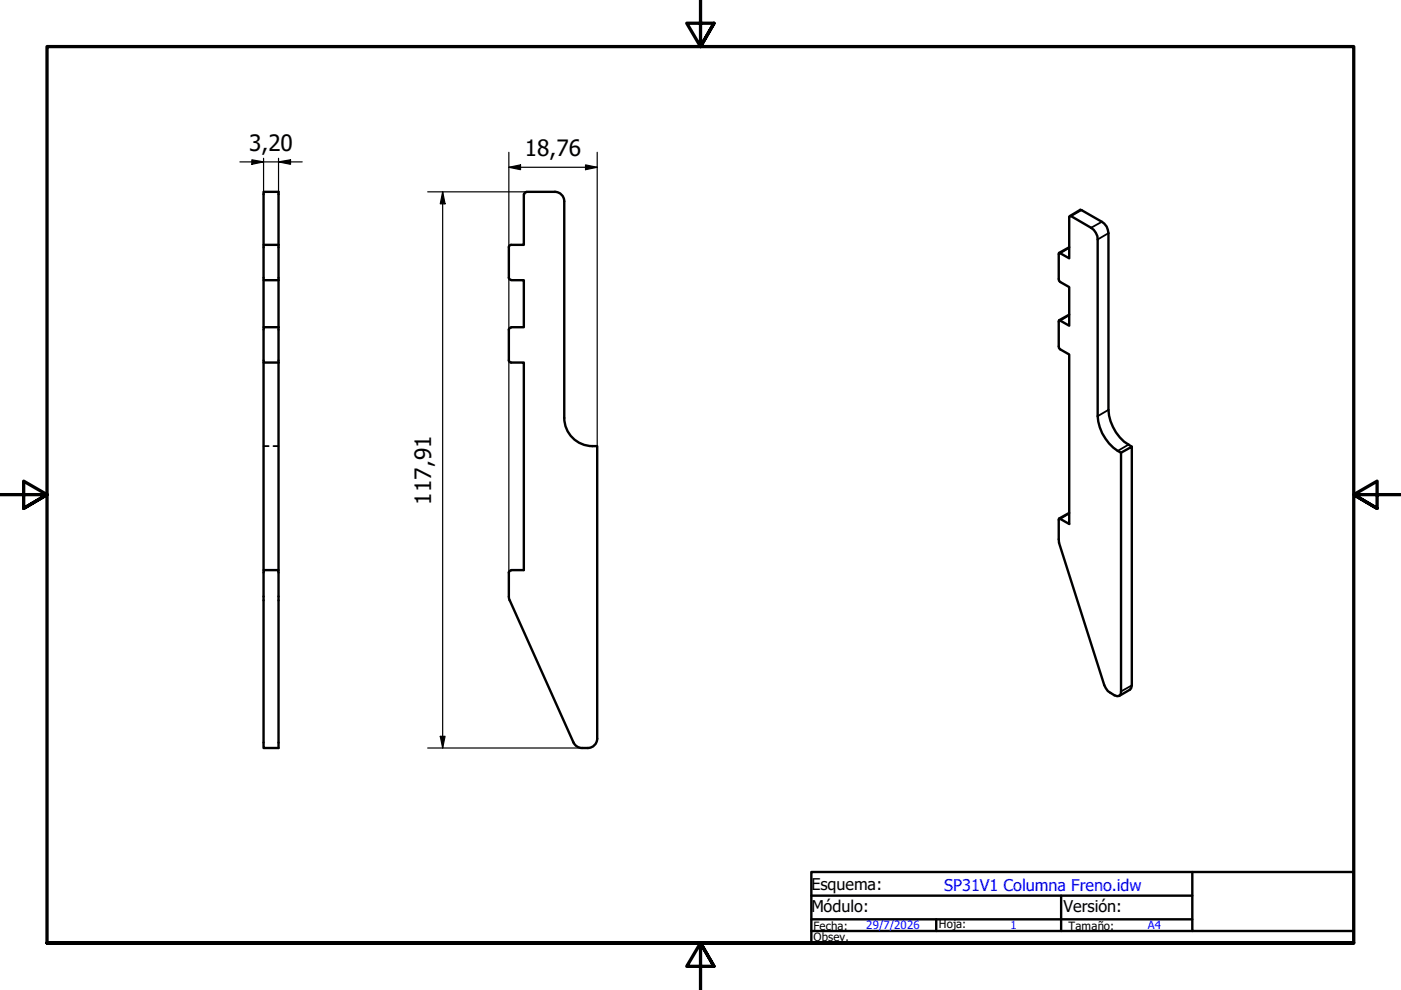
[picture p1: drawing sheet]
<svg xmlns="http://www.w3.org/2000/svg" width="297mm" height="210mm" viewBox="0 0 297 210" stroke-linecap="round" stroke-linejoin="round" font-family="sans-serif">
<!-- layer: Visible (ISO) -->
<g fill="none" stroke="#000" stroke-width=".51">
<path d="M55.9 51.9v-11.2h3.2v80.2M55.9 59.4v10M59.1 51.9h-3.2v7.5h3.2M107.9 52.4v6.5l.2 .4h.3M108.4 51.9l-.4 .3-.1 .2M108.4 59.4h2.7v10h-2.7M111.1 41.2v10.7h-2.7M111.6 40.7h6.1M111.6 40.7l-.4 .3-.1 .2M117.6 40.7a2 2 0 0 1 2 2M119.6 42.7v45.9M226.7 52.4l-2.2 1.2"/>
<path d="M226.8 45.8h.3l4.2 2.5a3 3 0 0 1 1.4 2.5v37.4a9.6 9.6 0 0 0 5 7.8v50.6l-.1 .6-.3 .3a3.1 3.1 0 0 1-2.9-1.6l-.3-.6-9.6-30.2v-.8v-4.3l2.2 1.1v-35.9l-1.9-1.1-.3-.3v-.4v-5.5l2.2 1.2v-8.2l-2.2-1.4v-5.6v-.3l.3 .1 1.9 1.1v-8.8zM226.8 45.8l2.2-1.3 4.6 2.5a2.81 2.81 0 0 1 1.4 2.4v37.5a9.4 9.4 0 0 0 5 7.8M55.9 76.9v44M59.1 69.4h-3.2v7.5h3.2M107.9 76.4l.2 .4 .3 .1M107.9 69.9v6.5M108.4 69.4l-.4 .3-.1 .2M108.4 76.9h2.7v44h-2.7M226.7 66.7l-2.2 1.2M119.6 88.6a6.1 6.1 0 0 0 7 6v62M237.7 96l2.3-1.3v50.6l-.2 .6-.2 .3-2.3 1.3M226.7 108.7l-2.2 1.3"/>
<path d="M55.9 120.9h3.2v37.7h-3.2zM107.9 121.4v5.1l.2 .8M108.1 127.3l13.5 30.2M108.4 120.9l-.4 .3-.1 .2M121.6 157.4a2 2 0 0 0 1.8 1.2M123.4 158.6h1.3M126.6 156.6a2 2 0 0 1-2 2"/>
</g>
<!-- layer: Oculto (ISO) -->
<path d="M55.9 94.6h1.1M58 94.6h1.1" fill="none" stroke="#000" stroke-width=".38"/>
<!-- layer: Visible fina (ISO) -->
<path d="M226.7 52.5l-1.9 1.2M229.3 44.5l-2.2 1.3M233.6 47l-2.3 1.3M235 49.4l-2.3 1.4M226.7 66.8l-1.9 1.2M235 86.9l-2.3 1.3M239.3 94.3l-2.3 1.3M226.7 108.9l-1.9 1.1M240 145.3l-2.3 1.3" fill="none" stroke="#000" stroke-width=".38"/>
<!-- layer: Borde (ISO) -->
<path d="M148.5 -.1v10l-2.9-5h5.8l-2.9 5 2.9-5M0 104.9h10l-5-2.9v5.8l5-2.9-5 2.9M297 104.9h-10l5-2.9v5.8l-5-2.9 5 2.9M10 199.9v-190h277v190h-277h277M151.4 204.9l-2.9-5 2.9 5h-5.8l2.9-5v10" fill="none" stroke="#000" stroke-width=".7"/>
<path d="M172 184.9h115v15h-115zM172 197.4h80.8M172 194.9h80.8M172 189.9h80.8M198.5 194.9v2.5M225 189.9v7.5M252.8 184.9v12.5h34.2" fill="none" stroke="#000" stroke-width=".51"/>
<!-- layer: Cota (ISO) -->
<g fill="none" stroke="#000" stroke-width=".25">
<path d="M50.9 34.3h13.2M53.4 33.9l2.5 .4-2.5 .5zM55.9 33.6v7.6M59.1 34.3l2.5-.4v.9zM59.1 33.6v7.6M107.9 35.5l2.5-.5v1zM107.9 35.5h18.7M107.9 32.3v89.1M124.1 35l2.5 .5-2.5 .5zM126.6 32.3v62.3M90.7 40.7h20.9M93.9 40.7l.5 2.5h-1.1z"/>
<path d="M93.9 40.7v117.9M90.7 158.6h32.7M93.3 156.1h1.1l-.5 2.5z"/>
</g>
<g fill="#000">
<path d="M53.4 33.9l2.5 .4-2.5 .5z" fill-rule="evenodd"/>
<path d="M59.1 34.3l2.5-.4v.9z" fill-rule="evenodd"/>
<path d="M107.9 35.5l2.5-.5v1z" fill-rule="evenodd"/>
<path d="M124.1 35l2.5 .5-2.5 .5z" fill-rule="evenodd"/>
<path d="M93.9 40.7l.5 2.5h-1.1z" fill-rule="evenodd"/>
<path d="M93.3 156.1h1.1l-.5 2.5z" fill-rule="evenodd"/>
</g>
<g font-size="4.8">
<text x="52.8" y="32">3,20</text>
<text x="111.3" y="33.1">18,76</text>
<text x="91.4" y="107" transform="rotate(-90 91.4 107)">117,91</text>
</g>
<g font-size="3.4">
<text x="172" y="188.7">Esquema:</text>
<text x="172" y="193.5">Módulo:</text>
<text x="225.5" y="193.5">Versión:</text>
</g>
<text font-size="3.4" fill="#00f" x="200.2" y="188.8">SP31V1 Columna Freno.idw</text>
<g font-size="2.4">
<text x="172.5" y="197.2">Fecha:</text>
<text x="199.1" y="196.8">Hoja:</text>
<text x="226.6" y="197.1">Tamaño:</text>
<text x="172.5" y="199.6">Obsev.</text>
</g>
<g font-size="2.4" fill="#00f">
<text x="183.6" y="197">29/7/2026</text>
<text x="214.2" y="196.9">1</text>
<text x="243.4" y="197">A4</text>
</g>
</svg>
